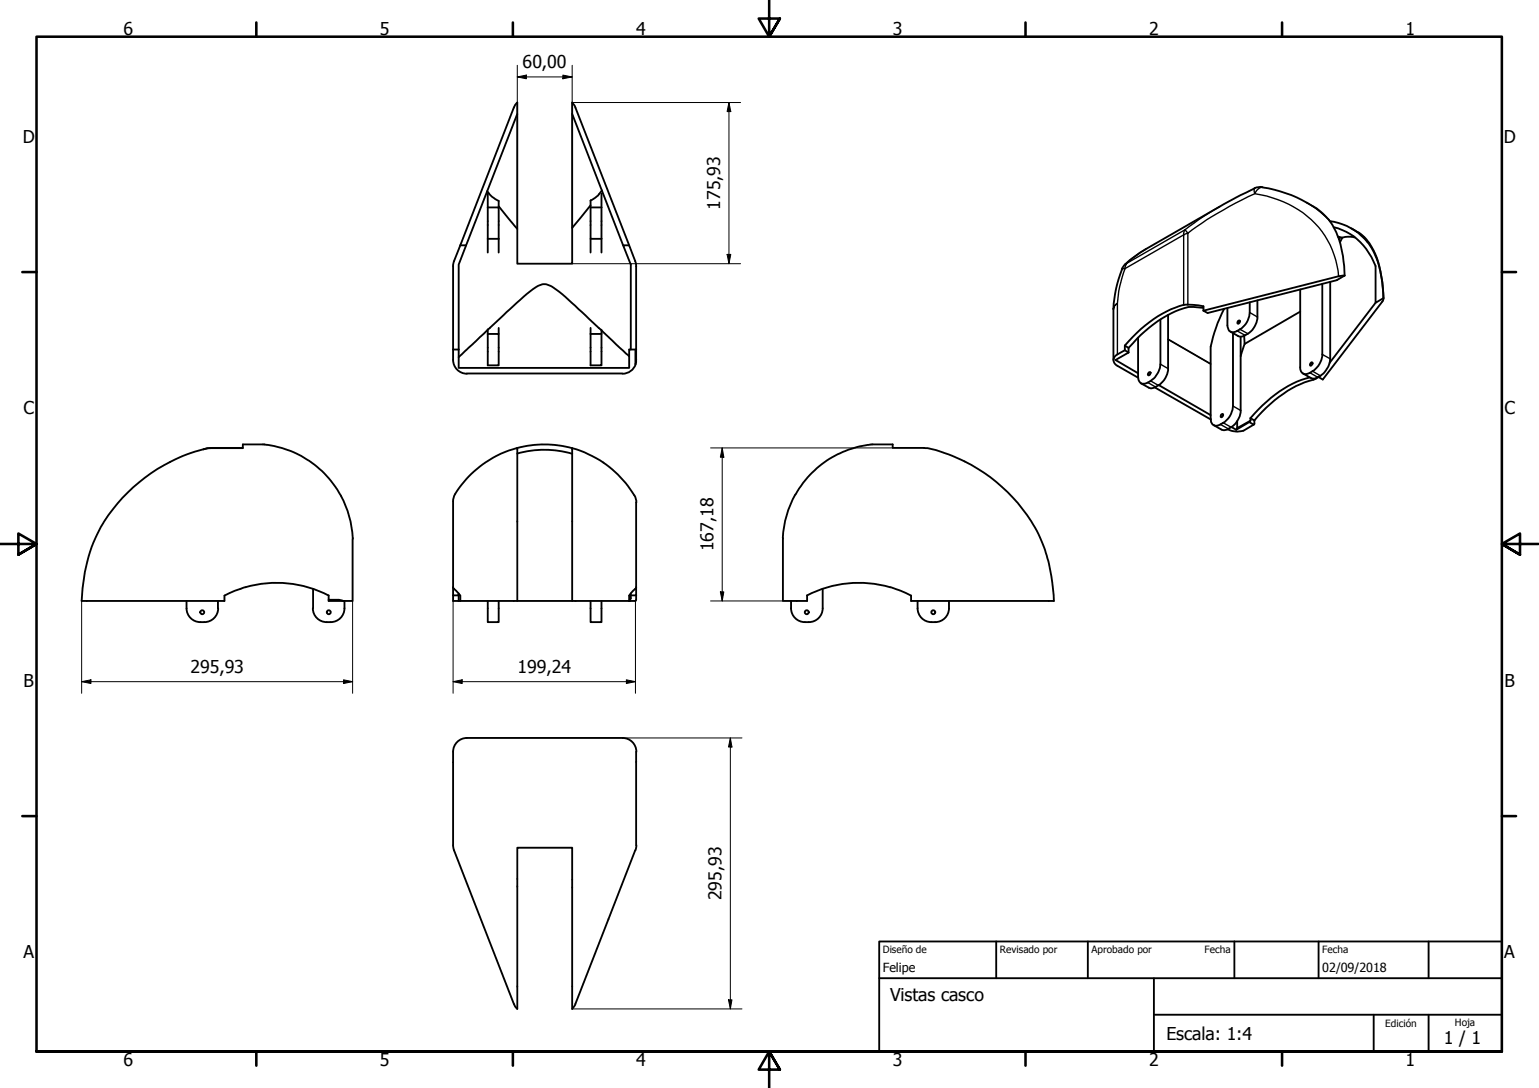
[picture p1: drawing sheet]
<svg xmlns="http://www.w3.org/2000/svg" width="420mm" height="297mm" viewBox="0 0 420 297" stroke-linecap="round" stroke-linejoin="round" font-family="sans-serif">
<!-- layer: Visible (ISO) -->
<g fill="none" stroke="#000" stroke-width=".51">
<path d="M141.2 31.1l-13.9 35.9M156.2 31.1l13.9 35.9M133 52.2a7.1 7.1 0 0 0 3.1 2.6v1.8M133.2 56.6h2.9v12.3M133.2 52.9v16M136.1 56.3l5.1 6.2M161.2 56.1l-5 6.1M161.2 56.6h3M164.2 52.9v16M164.3 52a7 7 0 0 1-3.1 2.7v10.5h3M344.7 51.2a33.9 33.9 0 0 1 16.4 7.1 19 19 0 0 1 5.5 11.7l.5 5.2M344.7 51.1l-1.8 .1-5.4 2.7-24.8 14.2a19.3 19.3 0 0 0-6.3 5.1l-.1 .3"/>
<path d="M125.7 67l14.6-37.6 .9-1.4v44h15v-44l.8 1 14.8 38M125.7 67l-2 5.3v25.9M125.7 67h1.6M127.3 67l-2.1 5.2v23.2M133.2 65.2h2.9M161.2 65.2v3.7M306.3 73.5a33.1 33.1 0 0 0-2.3 10.9M361 77.5v19.3a5.6 5.6 0 0 1-5 5.3l-.8-.6-.2-.8v-21.7M363 60.4a15.9 15.9 0 0 1 13.7 13.1 36.6 36.6 0 0 1 1 7.9M363.2 76.9v21.1a5.8 5.8 0 0 1-4.7 5.4l-.7-.2-2.1-1.2M364.1 62a16.4 16.4 0 0 1 11.4 10.6v10.1l2.2-1.3M365.3 64.6l1.2 .3-.7 1.3"/>
<path d="M365.8 65.1l-.3 .2M367.1 75.2l-1.7 .2-36.9 9.4M367.1 75.2l-2.2 1.3-35.2 9-1.2-.7M368.9 62.3l1.6 1a12.4 12.4 0 0 1 5.4 7.2 40.9 40.9 0 0 1 1.8 10.9M369.9 64.8l-2-.2-1.4 .3M123.7 98.3a3.8 3.8 0 0 0 3.8 3.7M123.7 95.4h1.5M125.2 95.4v5h46.6v-5h1.9M133.2 90l-8 7.5M136.1 89.5v1.7M161.2 89.5v10.2h3v-9.6l-6.3-5.7a32.6 32.6 0 0 0-8.2-6.6 3.1 3.1 0 0 0-3.2 .5l-3.6 2.7-9.7 9v9.7h2.9v-8.5h-2.9M161.2 91.2h3"/>
<path d="M164.2 90.2l7.6 7.1M172.2 95.4v-23.2l-2.1-5.2h1.7l1.9 5.3v26.6l-.2 .5v-4M173.5 99.4a3.8 3.8 0 0 1-3.5 2.6M304 84.4v13.9M307.1 95.6l-2 1.2a1.66 1.66 0 0 0-1.1 1.5 1.66 1.66 0 0 0 1.1 1.6l5.6 3.2M307.1 94.3l1 .7M307.1 94.3v1.3M307.1 95.6l1 .7M308.1 96.3l-3.6 2 6.2 3.6M308.1 95v1.3M316.8 87.2v12.2a5.6 5.6 0 0 1-5 5.4l-.8-.7-.3-1.2v-10.7M318.9 86v14.6a5.6 5.6 0 0 1-5 5.4l-2.4-1.4"/>
<path d="M328.5 84.8v-1.2a11.5 11.5 0 0 0-8.8 .8 36.8 36.8 0 0 0-12.6 9.9M328.5 84.1a13.4 13.4 0 0 0-9.9 2.1 38.9 38.9 0 0 0-10.5 8.8M334.2 84.3a43.5 43.5 0 0 0-3.7 10.4v19.6a1.63 1.63 0 0 0 .8 1.7 1.63 1.63 0 0 0 1.9-.1 5.8 5.8 0 0 0 3.4-5v-20M337.9 87.7l.4-.2a.44 .44 0 0 1 .1 .6 .44 .44 0 0 1-.6 .2zM338.7 91.9v20.2a5.7 5.7 0 0 1-4.6 5.4l-.7-.2-2.1-1.2M339.7 91.7l.1 2.2M339.8 93.9l-1.1 3.4M341.2 82.5v2.8a5.6 5.6 0 0 1-5 5.4 1.77 1.77 0 0 1-1.1-1.9v-4.7M343.3 82v4.5a5.4 5.4 0 0 1-5 5.4l-2.4-1.4M355 85.1l-15.2 8.8M357.9 99l.2-.1a.44 .44 0 0 1 .1 .6 .44 .44 0 0 1-.6 .2zM375.5 82.7l-12.5 16.4"/>
<path d="M377.7 81.4l-.1 .7-16.5 21.5-1.1-.7M127.4 102h42.5M313.6 101.8l.3-.2a.43 .43 0 0 1 .1 .6 .43 .43 0 0 1-.6 .1zM315.3 105.8l15.3 8.7M316.4 105.1l14.1 8.2M333.4 113.2l.3-.2a.44 .44 0 0 1 .1 .6 .44 .44 0 0 1-.6 .2zM336.2 116.6l1.3 .7M337.8 116.9l-.3 .4M341.1 115.2l-3.6 2.1M341.1 115.2l1.2 .7M341.4 114.9l-3.6 2v-1.9M341.4 114.2v.7"/>
<path d="M341.4 114.2l1.1 .6M341.4 114.9l-.3 .3M342.3 115.9l-2.8 1.7a6.2 6.2 0 0 1-4.3-.4M342.5 114.8v.9l-.2 .2M357.6 103a32.1 32.1 0 0 0-16.2 11.2M360 102.9a9.8 9.8 0 0 1-3.8 1.5 34.8 34.8 0 0 0-13.7 10.4M360.2 102.7l-.2 .3M55.7 122.6l-.2 .1M66.3 122.3h-8.5l-2 .3M123.7 136.9v23.4M141.2 123.8a27.1 27.1 0 0 1 15 .1M141.2 122.3a28.3 28.3 0 0 0-17.3 13.3l-.2 1.3"/>
<path d="M141.2 122.3v41.8h-17.5v-1.6M141.2 122.3a28.6 28.6 0 0 1 15 .1M156.2 122.4v41.7h17.3l.2-.4v-1.2M156.2 122.4a28.7 28.7 0 0 1 17 12.8M173.2 135.2l.5 2M173.7 137.1v23.2M217.1 135a27.1 27.1 0 0 0-3.4 11.8M238.2 121.3h-.2a26.9 26.9 0 0 0-20.8 13.8M238.3 121.3h5.4v1h8.5a41.2 41.2 0 0 1 19.8 9.3 40.5 40.5 0 0 1 14.2 21.5l1.1 5.9 .4 5.1h-39v-1.5a30.8 30.8 0 0 0-28.4-.1v1.6h-6.6v-17.2M96.3 147.1v17h-2.6M96.3 146.8a27 27 0 0 0-24.5-25.5h-5.5v1.1h-8.7a39.9 39.9 0 0 0-19.6 9.3 40.9 40.9 0 0 0-15.6 30.7l-.1 1.7h39v-1.5a30.8 30.8 0 0 1 28.4 0M96.3 146.9v.2"/>
<path d="M50.9 164.1v2M50.9 166.1a3.8 3.8 0 0 0 3.8 3.7M59.5 164.1v2M59.6 166.1a4 4 0 0 1-4.9 3.7M85.4 166.1a4 4 0 0 0 4.9 3.7 3.8 3.8 0 0 0 3.7-3.7M85.5 160.8v5.3M89.7 163.8h2.8l1.2 .3M89.7 162.5v1.6h4M94 164.1v2M123.7 160.3l2 2.3v1.5M123.7 160.3v2.2h1.5v-.5M125.2 162.5v1.6"/>
<path d="M133.2 164.1v5.7h2.9v-5.7M141.2 164.1h15M161.2 164.1v5.7h3v-5.7M172.2 162v1.4M173.7 160.3l-1.9 2.3v1.5l.4-.7M173.7 160.3v2.2h-1.5M216 164.1v2M216 166.1a4 4 0 0 0 4.8 3.7 3.8 3.8 0 0 0 3.8-3.7M224.6 160.8v5.3M250.5 164.1v2M250.5 166.1a3.8 3.8 0 0 0 3.8 3.7M259.1 166.1a3.9 3.9 0 0 1-4.8 3.7"/>
<path d="M259.1 164.1v2M127.4 201.5h42.6a3.8 3.8 0 0 1 3.7 3.8M127.5 201.5a3.8 3.8 0 0 0-3.8 3.7v25.5l.1 1.1 16.5 42.3 .9 1.3v-44h15v44l.8-1 16.4-42.3M173.7 205.2v25.5M173.7 230.8l-.2 1.3"/>
<circle cx="55.2" cy="167.1" r=".54"/>
<circle cx="89.8" cy="167.1" r=".54"/>
<circle cx="220.2" cy="167.1" r=".54"/>
<circle cx="254.8" cy="167.1" r=".54"/>
</g>
<circle cx="171.8" cy="164.1" r=".25" fill="#000"/>
<!-- layer: Visible fina (ISO) -->
<g fill="none" stroke="#000" stroke-width=".38">
<path d="M332.9 56.4l-5.7 3.6-3.7 2.7-16 9.2 1.9-1.6 3.3-2.2M344.7 51.2h-.7l-.6 .5-.8 1.2-.2-.7 .1-.8M356.8 55.4l2.5 1.6 3.5 3M307.2 72.1l.3-.2-.4 1.4-.8 .2M323.2 64.1l-16.1 9.2a31.8 31.8 0 0 0-2 9.6v13.9M323.2 64.1v19.1M324.3 63.7l-1.1 .4M324.3 63.7l-.8-1-.3 .7v.7M324.3 63.7a98.4 98.4 0 0 1 18.3-10.8 26.8 26.8 0 0 1 20.6 14l1.5 4.1 .7 4.4M324.3 63.7v19.5M365.4 64.6l.4 .5M370.5 63.3l1.8 1.5 1.1 1.4"/>
<path d="M304 84.3l.2-.7 .9-.7-.7 .5-.4 1M316.8 99.4l2.1 1.2M318.9 92.6l11.6 6.7M318.9 92.7l11.6 6.7M337.8 90.3l2.1 1.3M338.5 89.9l2.2 1.2M341.2 85.3l2.1 1.2M361 96.8l2.2 1.2M313.4 104.4l2.1 1.2M314.1 104l2.1 1.2M333.2 115.9l2.1 1.2M333.9 115.4l2.2 1.2"/>
<path d="M336.6 110.9l2.1 1.2M357.6 101.8l2.1 1.2M358.3 101.3l2.2 1.3"/>
</g>
<!-- layer: Borde (ISO) -->
<g fill="none" stroke="#000" stroke-width=".7">
<path d="M70 6.1v3.9M140 6.1v3.9M210 0v10l-2.9-4.9h5.8l-2.9 4.9 2.9-4.9M280 6.1v3.9M350 6.1v3.9M6.1 74.3h3.9M410 74.3h3.9M0 148.5h10l-5-2.8v5.7l5-2.9-5 2.9M420 148.5h-10l5-2.8v5.7l-5-2.9 5 2.9M6.1 222.8h3.9M410 222.8h3.9M10 287.1v-277.1h400v277.1h-400h400"/>
<path d="M70 287.1v3.8M140 287.1v3.8M212.9 292l-2.9-4.9 2.9 4.9h-5.8l2.9-4.9v9.9M280 287.1v3.8M350 287.1v3.8"/>
</g>
<path d="M240 257h170v30.1h-170zM272 257v10.1M297 257v10.1M337 257v10.1M360 257v10.1M390 257v10.1M240 267.1h170M315 277h95M315 267.1v20M375 277v10.1M390 277v10.1" fill="none" stroke="#000" stroke-width=".51"/>
<!-- layer: Cota (ISO) -->
<g fill="none" stroke="#000" stroke-width=".27">
<path d="M141.2 17.8v44.7M156.2 17.8v44.4M141.2 21l2.5-.5v1zM141.2 21h15M153.7 20.5l2.5 .5-2.5 .5zM156.2 28h46M199 28l.5 2.5h-1zM199 28v44M156.2 72h46M198.5 69.5h1l-.5 2.5zM194 122.3h49.7M197.2 122.3l.4 2.5h-.9z"/>
<path d="M197.2 122.3v41.8M22.3 164.1v25.2M96.3 164.1v25.2M123.7 164.1v25.2M173.5 164.1v25.2M194 164.1h19.7M196.7 161.6h.9l-.4 2.5zM22.3 186.1l2.5-.5v1zM22.3 186.1h74M93.8 185.6l2.5 .5-2.5 .5zM123.7 186.1l2.5-.5v1zM123.7 186.1h49.8"/>
<path d="M171 185.6l2.5 .5-2.5 .5zM169.9 201.5h32.7M199.4 201.5l.4 2.4h-.9zM199.4 201.5v73.9M156.2 275.4h46.4M198.9 273h.9l-.4 2.4z"/>
</g>
<g fill="#000">
<path d="M141.2 21l2.5-.5v1z" fill-rule="evenodd"/>
<path d="M153.7 20.5l2.5 .5-2.5 .5z" fill-rule="evenodd"/>
<path d="M199 28l.5 2.5h-1z" fill-rule="evenodd"/>
<path d="M198.5 69.5h1l-.5 2.5z" fill-rule="evenodd"/>
<path d="M197.2 122.3l.4 2.5h-.9z" fill-rule="evenodd"/>
<path d="M196.7 161.6h.9l-.4 2.5z" fill-rule="evenodd"/>
<path d="M22.3 186.1l2.5-.5v1z" fill-rule="evenodd"/>
<path d="M93.8 185.6l2.5 .5-2.5 .5z" fill-rule="evenodd"/>
<path d="M123.7 186.1l2.5-.5v1z" fill-rule="evenodd"/>
<path d="M171 185.6l2.5 .5-2.5 .5z" fill-rule="evenodd"/>
<path d="M199.4 201.5l.4 2.4h-.9z" fill-rule="evenodd"/>
<path d="M198.9 273h.9l-.4 2.4z" fill-rule="evenodd"/>
</g>
<g font-size="4.8">
<text x="33.7" y="9.6">6</text>
<text x="103.7" y="9.6">5</text>
<text x="173.7" y="9.6">4</text>
<text x="243.7" y="9.6">3</text>
<text x="313.7" y="9.6">2</text>
<text x="383.7" y="9.6">1</text>
<text x="142.7" y="18.6">60,00</text>
<text x="6.2" y="38.9">D</text>
<text x="410.5" y="38.9">D</text>
<text x="196.6" y="57.3" transform="rotate(-90 196.6 57.3)">175,93</text>
<text x="6.4" y="113.1">C</text>
<text x="410.7" y="113.1">C</text>
<text x="194.8" y="150.5" transform="rotate(-90 194.8 150.5)">167,18</text>
<text x="52" y="183.7">295,93</text>
<text x="141.3" y="183.7">199,24</text>
<text x="6.4" y="187.4">B</text>
<text x="410.7" y="187.4">B</text>
<text x="197" y="245.7" transform="rotate(-90 197 245.7)">295,93</text>
<text x="6.4" y="261.7">A</text>
<text x="410.7" y="261.7">A</text>
<text x="243" y="273.4">Vistas casco</text>
<text x="318.5" y="283.9">Escala: 1:4</text>
<text x="394.2" y="285">1 / 1</text>
<text x="33.7" y="290.9">6</text>
<text x="103.7" y="290.9">5</text>
<text x="173.7" y="290.9">4</text>
<text x="243.7" y="290.9">3</text>
<text x="313.7" y="290.9">2</text>
<text x="383.7" y="290.9">1</text>
</g>
<g font-size="3.4">
<text x="241" y="265.4">Felipe</text>
<text x="361" y="265.5">02/09/2018</text>
</g>
<g font-size="2.7">
<text x="241" y="260.2">Diseño de</text>
<text x="273" y="260.1">Revisado por</text>
<text x="298" y="260.1">Aprobado por</text>
<text x="328.9" y="260.1">Fecha</text>
<text x="361" y="260.1">Fecha</text>
<text x="378.2" y="280.3">Edición</text>
<text x="397.2" y="280">Hoja</text>
</g>
</svg>
